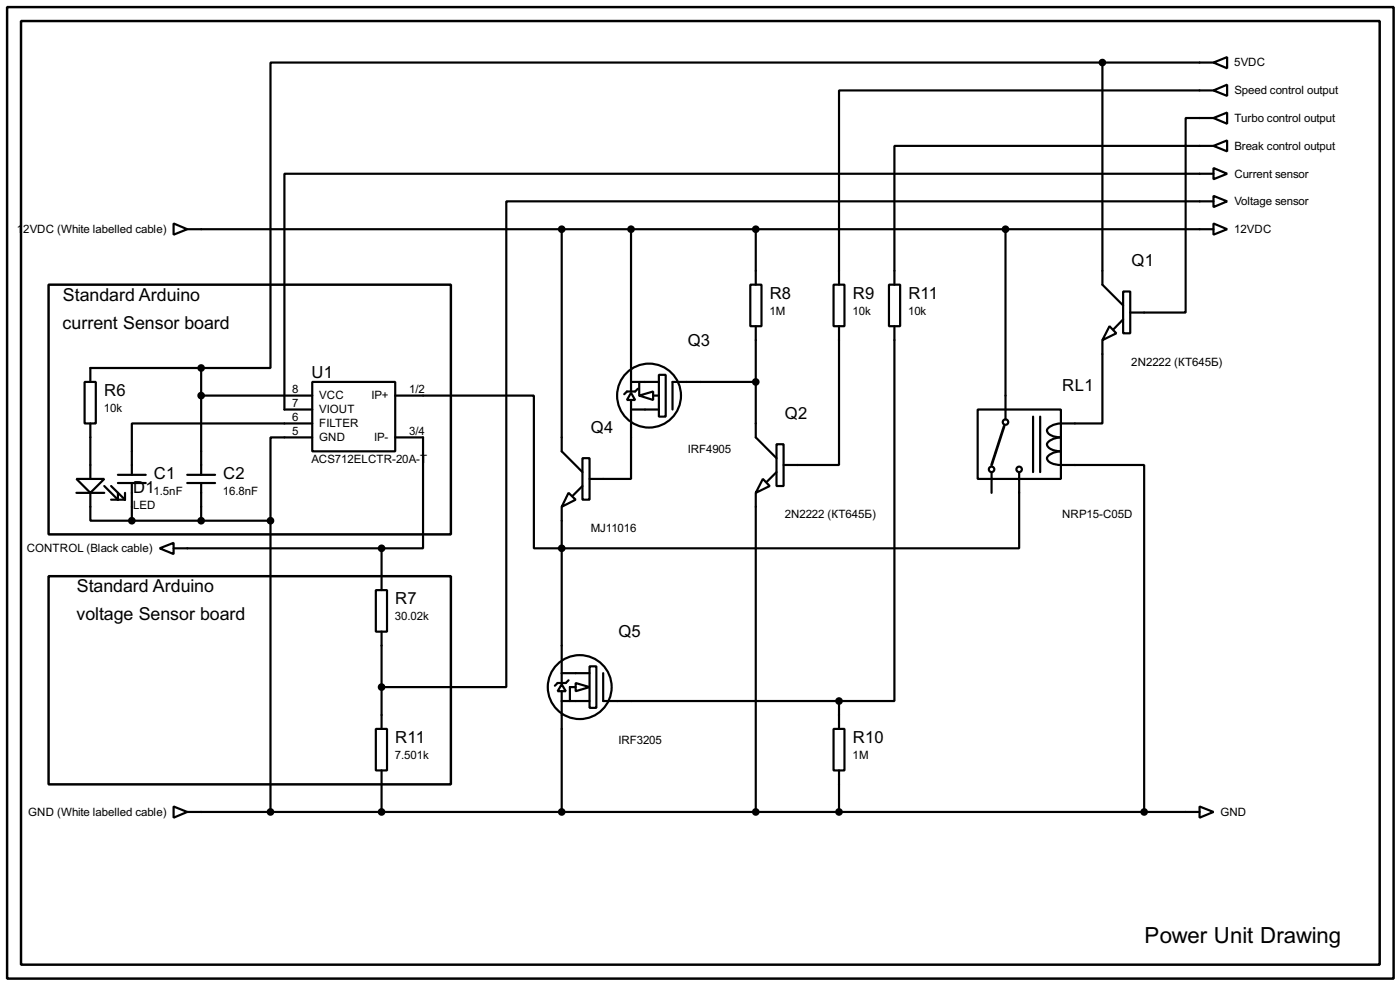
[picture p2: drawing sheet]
<svg xmlns="http://www.w3.org/2000/svg" width="256mm" height="180mm" viewBox="0 0 256 180" stroke-linecap="round" stroke-linejoin="round" font-family="sans-serif">
<g fill="none" stroke="#000" stroke-width=".4">
<path d="M202 11.5h-152.4v55.9h-12.7M202 11.5h20.3M202 11.5v40.6l3.8 3.8M222.3 16.6l2.5-1.1v2.1zM222.3 11.5l2.5-1v2zM222.3 16.6h-68.6v35.5M222.3 26.7l2.5-1v2zM222.3 30.8l2.5 1-2.5 1zM222.3 35.9l2.5 1-2.5 1zM222.3 21.6l2.5-1v2.1zM222.3 21.6h-5.1v35.6h-10.1M222.3 26.7h-58.4v25.4"/>
<path d="M222.3 36.9h-129.5v88.9h-22.9M222.3 31.8h-170.2v43.2h5.1M31.8 40.9l2.5 1.1-2.5 1zM34.3 42h188M102.9 42v40.6l3.8 3.8M115.6 42v29.7M137.5 52.1h2v7.6h-2zM138.5 42v10.1M138.5 59.7v20.4l3.8 3.8M152.7 52.1h2v7.6h-2zM153.7 59.7v25.4h-10.1M162.9 52.1h2v7.6h-2z"/>
<path d="M163.9 59.7v68.6h-10.2M184.2 42v34.8M203.3 59.7l1.2 1.3-2.5 1.3zM205.8 53.4h1.3v7.6h-1.3zM205.8 58.5l-1.8 1.8M222.3 40.9l2.5 1.1-2.5 1zM15.5 69.9h2.1v7.6h-2.1zM16.6 77.5v10.2M36.9 67.4h-20.3v2.5M36.9 67.4v19.5M36.9 72.4h20.3M57.2 69.9h15.2v12.7h-15.2z"/>
<path d="M57.2 77.5h-33v9.4M72.4 72.4h25.4v28h88.9v-14M115.6 71.9l.8 1.3h-1.5zM115.6 77.5v10.2h-7.6M115.6 69.9h5.1M115.6 73.2v4.1M115.6 75h5.1M116.9 71.2l-.5 .5h-1.5l-.5 .5M117.1 72.4l2.6-.7v1.5zM117.1 69.9v2.5M119.7 72.4h1M120.7 68.6h1.3v7.7h-1.3z"/>
<path d="M138.5 69.9h-15.3v5.1M179.1 75h15.3v12.7h-15.3zM189.3 76.3v10.1M190.6 76.3v10.1M202 62.3v15.2h-5.1a7.1 7.1 0 0 0-4.3 .4 .89 .89 0 0 0-.8 .9 .89 .89 0 0 0 .8 .9l1.8 .4a2.68 2.68 0 0 0-2.6 1.2 2.33 2.33 0 0 0 2.6 1.3 2.68 2.68 0 0 0-2.6 1.3 1.47 1.47 0 0 0 1.3 1l1.3 .2h15.2v63.5M14 87.7h5.1l-2.5 2.5zM14 90.2h5.1M16.6 90.2v5.1h7.6M19.1 89l2.5 2.5v-1.3M20.4 89l2.5 2.5M20.4 91.5h2.5M21.6 88.4h5.1"/>
<path d="M21.6 86.9h5.1M22.9 90.2v1.3M24.2 95.3h25.4M24.2 88.4v6.9M34.3 88.4h5.1M34.3 86.9h5.1M36.9 88.4v6.9M49.6 95.3v53.3M57.2 80.1h-7.6v15.2M72.4 80.1h5.1v20.3h-7.6M102.9 92.8v27.9M104.2 90.2l1.3 1.3-2.6 1.3z"/>
<path d="M106.7 83.9h1.3v7.6h-1.3zM106.7 89l-1.7 1.7M138.5 90.2v58.4M139.8 87.7l1.2 1.3-2.5 1.2zM142.3 81.3h1.3v7.7h-1.3zM142.3 86.4l-1.8 1.8M181.7 86.4v3.8M29.3 100.4l2.5-1v2zM31.8 100.4h38.1M68.9 108h2v7.6h-2zM69.9 100.4v7.6M69.9 115.6v17.8"/>
<path d="M68.9 133.4h2v7.6h-2zM102.9 125.3l.8 1.2h-1.5zM102.9 121v4M102.9 126.5v22.1M102.9 128.3h5.1M102.9 123.2h5.1M104.2 124.5l-.5 .5h-1.5l-.5 .5M105.5 125l2.5 .8-2.5 .7zM105.5 125.8h-1.1v2.5M108 122h1.3v7.6h-1.3zM110.5 123.2v5.1h43.2M152.7 133.4h2v7.6h-2z"/>
<path d="M153.7 128.3v5.1M31.8 147.6l2.5 1-2.5 1.1zM34.3 148.6h185.5M69.9 141v7.6M153.7 141v7.6M219.8 147.6l2.5 1-2.5 1.1z"/>
<circle cx="118.9" cy="72.4" r="5.9"/>
<circle cx="184.2" cy="77.3" r=".5"/>
<circle cx="181.6" cy="85.9" r=".5"/>
<circle cx="186.7" cy="85.9" r=".5"/>
<circle cx="106.2" cy="125.8" r="5.9"/>
</g>
<path d="M184 78l-2.3 7.1" fill="none" stroke="#000" stroke-width=".5"/>
<g fill="#000" stroke="#000" stroke-width=".4">
<circle cx="201.9" cy="11.5" r=".5"/>
<circle cx="102.9" cy="42" r=".5"/>
<circle cx="115.6" cy="42" r=".5"/>
<circle cx="138.4" cy="42" r=".5"/>
<circle cx="184.2" cy="42" r=".5"/>
<circle cx="36.8" cy="67.4" r=".5"/>
<circle cx="36.8" cy="72.4" r=".5"/>
<circle cx="138.4" cy="69.9" r=".5"/>
<circle cx="24.1" cy="95.3" r=".5"/>
<circle cx="36.8" cy="95.3" r=".5"/>
<circle cx="49.5" cy="95.3" r=".5"/>
<circle cx="69.9" cy="100.4" r=".5"/>
<circle cx="102.9" cy="100.4" r=".5"/>
<circle cx="69.9" cy="125.8" r=".5"/>
<circle cx="153.7" cy="128.3" r=".5"/>
<circle cx="49.5" cy="148.6" r=".5"/>
<circle cx="69.9" cy="148.6" r=".5"/>
<circle cx="102.9" cy="148.6" r=".5"/>
<circle cx="138.4" cy="148.6" r=".5"/>
<circle cx="153.7" cy="148.6" r=".5"/>
<circle cx="209.6" cy="148.6" r=".5"/>
</g>
<path d="M1.3 1.3h254v177.8h-254zM3.9 3.9h248.9v172.7h-248.9zM8.9 52.1h73.7v45.7h-73.7zM8.9 105.5h73.7v38.1h-73.7z" fill="none" stroke="#000" stroke-width=".45"/>
<text font-size="4.6" x="209.7" y="172.6">Power Unit Drawing</text>
<g font-size="3.7">
<text x="11.5" y="55">Standard Arduino</text>
<text x="11.5" y="60.2">current Sensor board</text>
<text x="14" y="113.5">voltage Sensor board</text>
<text x="14.1" y="108.4">Standard Arduino</text>
</g>
<g font-size="3.4">
<text x="207.3" y="48.7">Q1</text>
<text x="141" y="54.7">R8</text>
<text x="156.3" y="54.7">R9</text>
<text x="166.4" y="54.7">R11</text>
<text x="126" y="63.3">Q3</text>
<text x="57.1" y="69.1">U1</text>
<text x="194.6" y="71.6">RL1</text>
<text x="19.1" y="72.5">R6</text>
<text x="143.8" y="76.7">Q2</text>
<text x="108.3" y="79.3">Q4</text>
<text x="28.2" y="87.7">C1</text>
<text x="40.9" y="87.7">C2</text>
<text x="24.4" y="90.2">D1</text>
<text x="72.4" y="110.6">R7</text>
<text x="113.3" y="116.6">Q5</text>
<text x="72.4" y="136">R11</text>
<text x="156.3" y="136">R10</text>
</g>
<g font-size="2.4">
<text x="226.1" y="12.2">5VDC</text>
<text x="226.1" y="17.3">Speed control output</text>
<text x="226.1" y="22.3">Turbo control output</text>
<text x="226.1" y="27.4">Break control output</text>
<text x="226.1" y="32.5">Current sensor</text>
<text x="226.1" y="37.6">Voltage sensor</text>
<text x="3.1" y="42.7">1</text>
<text x="4.3" y="42.7">2VDC (White labelled cable)</text>
<text x="226.1" y="42.7">12VDC</text>
<text x="141" y="57.6">1M</text>
<text x="156.2" y="57.6">10k</text>
<text x="166.4" y="57.6">10k</text>
<text x="53.5" y="72">8</text>
<text x="75" y="72">1/2</text>
<text x="207.3" y="66.9">2N2222 (КТ645Б)</text>
<text x="19.1" y="75.4">10k</text>
<text x="53.5" y="74.6">7</text>
<text x="53.5" y="77.1">6</text>
<text x="58.5" y="75.7">VIOUT</text>
<text x="58.5" y="73.1">VCC</text>
<text x="68" y="73.1">IP+</text>
<text x="53.5" y="79.7">5</text>
<text x="58.5" y="80.8">GND</text>
<text x="58.5" y="78.2">FILTER</text>
<text x="68.5" y="80.8">IP-</text>
<text x="75" y="79.7">3/4</text>
<text x="126" y="82.9">IRF4905</text>
<text x="57" y="84.7">ACS712ELCTR-20A-T</text>
<text x="24.4" y="93.2">LED</text>
<text x="28.2" y="90.7">1.5nF</text>
<text x="40.9" y="90.7">16.8nF</text>
<text x="143.8" y="94.9">2N2222 (КТ645Б)</text>
<text x="194.6" y="94.9">NRP15-C05D</text>
<text x="4.9" y="101.1">CONTROL (Black cable)</text>
<text x="108.2" y="97.4">MJ11016</text>
<text x="72.4" y="113.5">30.02k</text>
<text x="113.3" y="136.3">IRF3205</text>
<text x="72.4" y="138.9">7.501k</text>
<text x="156.2" y="138.9">1M</text>
<text x="5.2" y="149.3">GND (White labelled cable)</text>
<text x="223.6" y="149.3">GND</text>
</g>
</svg>
